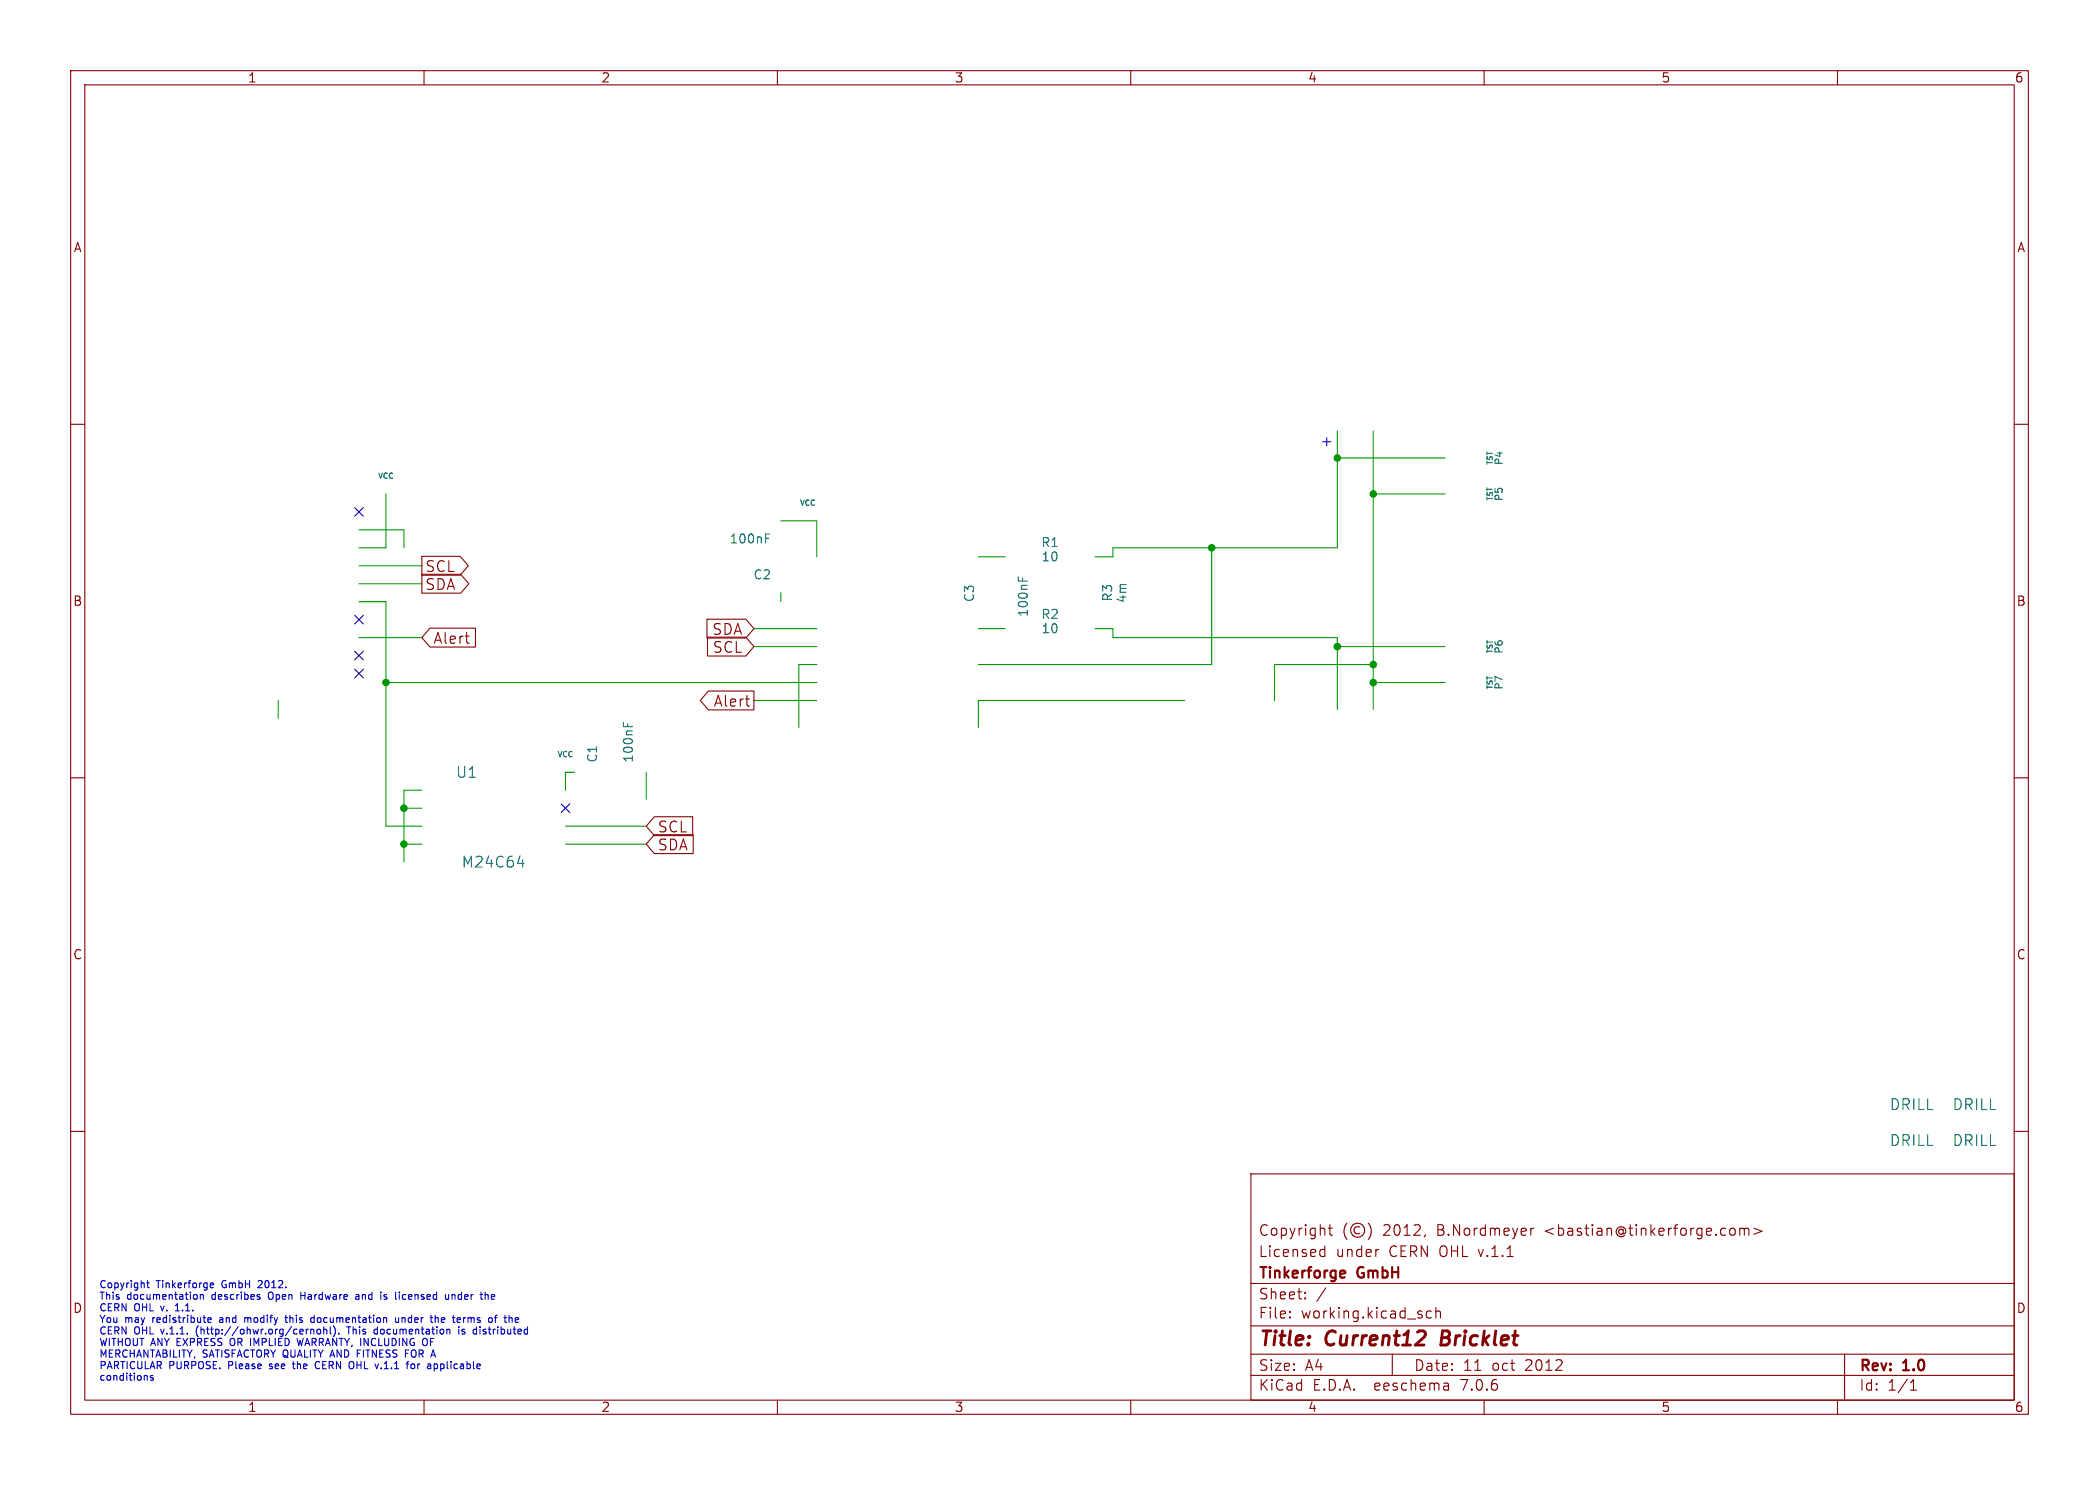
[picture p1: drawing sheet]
<svg xmlns="http://www.w3.org/2000/svg" width="297mm" height="210mm" viewBox="0 0 297 210" stroke-linecap="round" stroke-linejoin="round" font-family="sans-serif">
<g fill="none" stroke="#840000" stroke-width=".15">
<path d="M10 10h277v190h-277zM12 12h273v186h-273zM60 10v2M110 10v2M160 10v2M210 10v2M260 10v2M10 60h2M285 60h2M59.7 78.7h5.4l1.2 1.3-1.2 1.3h-5.4zM59.7 81.2h5.5l1.1 1.4-1.1 1.3h-5.5zM60.8 88.8h6.5v2.7h-6.5l-1.1-1.3z"/>
<path d="M65.8 90h.6M66.2 91h.2M100 87.6h5.5l1.2 1.3-1.2 1.3h-5.5zM100.1 90.1h5.4l1.2 1.3-1.2 1.4h-5.4zM100.2 97.7h6.5v2.7h-6.5l-1.1-1.3zM105.5 98.8h.6M105.9 99.9h.2M10 110h2M92.6 115.5h5.4v2.7h-5.4l-1.2-1.4zM92.6 118h5.5v2.7h-5.5l-1.2-1.3zM285 110h2M10 160h2"/>
<path d="M285 160h2M177 166h108v32h-108zM186.9 177.6l.1 .1 .5-.1M186.9 176.8l.1-.1 .5 .1M187.5 176.2v1.5M188 173.7h.5M188.2 173.2v1.3v.1l.3 .1M190.6 173a1.72 1.72 0 0 0 0 2.3M192.4 173.6a.52 .52 0 0 0-.8 .4 .52 .52 0 0 0 .8 .4M193.6 173a1.72 1.72 0 0 1 0 2.3M195 176.7h.1M201.7 174.6l-.2 .3"/>
<path d="M216.6 173.7v1M217 173.7l-.3 .1-.1 .2M245 173.7a.41 .41 0 0 1 .5 .3v.4a.41 .41 0 0 1-.5 .3M246.2 173.8a.37 .37 0 0 1 .6 .1M246.2 173.7v1M246.8 173.9l.2-.2 .4 .1 .1 .9M246.8 173.9v.8M248.2 173.7l1.1 .4-1.1 .5M60 198v2M110 198v2M160 198v2M177 194.5h108"/>
<path d="M177 191.5h108M177 187.5h108M177 181.5h108M182.5 186.3h.1l-.1 .1M182.5 186.3v.1M182.5 185.5v.1M182.5 185.5h.1l-.1 .1M184.7 183.6v.1M184.7 183.6h-.1l.1 .1M184.7 182.8v.1M184.7 182.8h-.1l.1 .1M187.6 182.1l-1.3 2"/>
<path d="M197 191.5v3M202.5 185.5l-.4-.1-.3 .3v.4l.2 .2 .1 .1 .4-.1M203.2 185.5a.37 .37 0 0 1 .6 .1v.8M203.2 184.9v1.5M204.9 195.7l.1 .9M205 196.5l-.2 .1M205 196h-.2M210 198v2M260 198v2M261 191.5v6.5M270.3 196.6h.9M270.3 195.5l.4-.4v1.5"/>
<circle cx="192.1" cy="174" r="1"/>
</g>
<path d="M204.1 188.2l-.2 2h.7" fill="none" stroke="#840000" stroke-width=".4"/>
<path d="M190.1 179.7l.2 .1v.2l-.7 .2M190.3 180.6l-.2 .1" fill="none" stroke="#840000" stroke-width=".3"/>
<g fill="none" stroke="#0000c2" stroke-width=".15">
<path d="M20.7 194.5l.1 .2v.5M20.7 181.4h.4M20.9 181.1v.9l.2 .1M21.7 194.6l-.3-.1-.1 .2v.1l.4 .1v.2h-.4M24.8 185.4h.6M25 184.5l-.2 .2M27.6 183.1h.2l.1 .2v.4h-.3M27.8 187.9v.7M28.3 183.2l.2-.1h.2l.1 .6M28.3 183.1v.6M29.4 186.7l.5-.1-.1-.2-.2-.1-.2 .2 .1 .5h.3M29.7 181.6l.2-.2h.2l.1 .2v.1l-.5 .1"/>
<path d="M29.7 182l.2 .1h.3M31.1 186.7v.3M32.6 189.4v.7M34.6 186.3v.7M34.9 186.3l-.3 .1M36.6 181.1l-.1 .1M36.7 183.4l.1 .2-.1 .1M36.7 183.1h.1M37.1 181.5l-.6 .6h.6M38 182.9v.7M38.1 193.5l.1 .1M38.2 192.9v.3"/>
<path d="M40.3 186.3h.4M40.4 186v.9l.3 .1M41.4 192.9h.3M41.5 192.5v.9l.2 .2M42 189.3l.3 1 .2-.7 .2 .7M42.6 182.7v1M42.6 183.2h.5M44 186.8l.2 .2h.3M44 188v.7M44 188.1l.1-.1h.3v.7M44.5 186.4l-.3-.1-.2 .2M44.5 186v1"/>
<path d="M44.8 192.6a.5 .5 0 0 0-.2 .6 .5 .5 0 0 0 .6 .3M44.9 188h.3l.2 .2v.3l-.2 .2-.3-.1-.1-.1zM45.8 188.1l.2-.1h.2v.7M45.8 187.6v1.1M46.7 187.6v.9l.2 .2M47.2 187.5a1.19 1.19 0 0 1 0 1.5M47.9 188.6v.1M49.3 187.6v1.1M49.9 192.6a.72 .72 0 0 1 0 .9M50.4 183.1h.3l.1 .6M50.5 191.4h.4M50.8 183.3l-.3 .1-.2 .1 .2 .2h.3"/>
<path d="M53 188.6l.1 .1 .3-.1M53.4 188h-.3l-.1 .1M53.4 187.6v1.1M54.3 183.7h.4M54.7 183.1h-.2l-.2 .1 .1 .2 .3 .1M56 186.3v.7h.3l.1-.1M56.4 186.3v.7M56.5 182.7v.1M56.9 186.3v.7M57 183.1l-.1 .2 .1 .4M57 186.3l-.1 .1M57.4 191.4h.3"/>
<path d="M58.2 192.9h.3l.2 .2v.3l-.2 .2-.3-.1-.1-.1zM60.3 189.3a.72 .72 0 0 1 0 .9M61.4 192.9h.3l.2 .2-.1 .4h-.4M61.6 186.4l.1-.1 .3 .1v.6M61.6 186v1M63 183.1l.1 .6h.2h.2M63.5 183.1v.6M63.5 188l.2 .1v.6M64 183.1v.6M64.3 183.1h-.2l-.1 .1M64.9 187.6v.1M64.9 188v.7"/>
<path d="M65 186.3l.2 .3-.5 .1M65.1 187h-.1M65.4 188.6h.3M65.6 186.3v.7M65.6 186.4v.1M65.7 188h-.2l-.1 .1v.2l.3 .1M67.9 187.6v.1M67.9 188v.7M68.8 183.1l.3 .1v.5M69.6 183.1v.6M70 186.3h.3M70 183.3l-.5 .1"/>
<path d="M70.3 186l-.2 .1v.9M72.9 187h.4M72.9 186.4l.3-.1 .2 .3-.5 .1"/>
</g>
<g fill="none" stroke="#009600" stroke-width=".15">
<path d="M50.8 74.9h6.3v2.6M54.6 69.9v7.6h-3.8M110.5 73.7h5.1v5M138.4 78.7h3.8M171.4 77.5v16.5h-33M189.2 61v16.5h-31.7v1.2h-2.6M189.2 64.8h15.3M194.3 61v39.3M194.3 69.9h10.2M39.4 99.1v2.5M50.8 90.2h8.9M50.8 85.1h3.8v31.7h5.1"/>
<path d="M50.8 82.6h8.9M50.8 80h8.9M54.6 96.5h61M106.7 88.9h8.9M106.7 91.4h8.9M106.7 99.1h8.9M110.5 83.8v1.3M115.6 94h-2.6v8.9M138.4 88.9h3.8M154.9 88.9h2.6v1.3h31.7v10.1M167.6 99.1h-29.2v3.8M189.2 91.4h15.3"/>
<path d="M194.3 94h-14v5.1M194.3 96.5h10.2M57.1 119.4h2.6M57.1 114.3h2.6M59.7 111.8h-2.6v10.1M80 116.8h11.4M80 119.4h11.4M81.3 109.2h-1.3v2.6M91.4 109.2v3.8"/>
</g>
<path d="M50.2 71.8l1.2 1.2M51.4 71.8l-1.2 1.2M50.2 87l1.2 1.2M50.2 94.6l1.2 1.3M50.2 92.1l1.2 1.2M51.4 87l-1.2 1.2M51.4 94.6l-1.2 1.3M51.4 92.1l-1.2 1.2M79.4 113.7l1.2 1.2M80.6 113.7l-1.2 1.2" fill="none" stroke="#000084" stroke-width=".15"/>
<path d="M108.3 76.1h.4M108.3 75.5h.6M144.1 81.6v.6M144.7 81.8v.4M88.2 102.2v.6M88.8 102.3v.5M73.2 122.1h1M74 121.6v1" fill="none" stroke="#006464" stroke-width=".15"/>
<g fill="#009600" stroke="#009600" stroke-width=".15">
<circle cx="57.1" cy="114.3" r=".46"/>
<circle cx="57.1" cy="119.4" r=".46"/>
<circle cx="171.4" cy="77.5" r=".46"/>
<circle cx="189.2" cy="64.8" r=".46"/>
<circle cx="194.3" cy="69.9" r=".46"/>
<circle cx="54.6" cy="96.5" r=".46"/>
<circle cx="189.2" cy="91.4" r=".46"/>
<circle cx="194.3" cy="96.5" r=".46"/>
<circle cx="194.3" cy="94" r=".46"/>
</g>
<g font-size="2.8" fill="#840000">
<text x="178" y="190.9">Title:</text>
<text x="187.7" y="190.9">Current12</text>
<text x="204.7" y="190.9">Bricklet</text>
</g>
<text font-size="2.1" fill="#0000c2" x="186.7" y="63.3">+</text>
<g font-size="2.1" fill="#840000">
<text x="60.1" y="83.6">SDA</text>
<text x="60.1" y="81.1">SCL</text>
<text x="100.7" y="90">SDA</text>
<text x="61.2" y="91.3">Alert</text>
<text x="100.8" y="92.5">SCL</text>
<text x="100.9" y="100.2">Alert</text>
<text x="93" y="117.9">SCL</text>
<text x="93" y="120.5">SDA</text>
<text x="178" y="178">Licensed</text>
<text x="178" y="175">Copyright</text>
<text x="189" y="178">under</text>
<text x="195.7" y="175">2012,</text>
<text x="196.6" y="178">CERN OHL v.1.1</text>
<text x="203.5" y="175">B.Nordmeyer</text>
<text x="218.8" y="175">&lt;bastian@tinkerforge.com&gt;</text>
<text x="178" y="184">Sheet:</text>
<text x="178" y="181.2">Tinkerforge</text>
<text x="192.2" y="181.2">GmbH</text>
<text x="178" y="186.7">File:</text>
<text x="184.1" y="186.7">working.kicad_sch</text>
<text x="178" y="196.9">KiCad</text>
<text x="178" y="194.1">Size:</text>
<text x="184.7" y="194.1">A4</text>
<text x="185.7" y="196.9">E.D.A.</text>
<text x="194.6" y="196.9">eeschema</text>
<text x="200" y="194.1">Date:</text>
<text x="207" y="196.9">7.0.6</text>
<text x="207" y="194.1">11</text>
<text x="211.2" y="194.1">oct</text>
<text x="216" y="194.1">2012</text>
<text x="263" y="194.3">Rev:</text>
<text x="263" y="196.9">Id:</text>
<text x="267.1" y="196.9">1/1</text>
<text x="269.4" y="194.3">1.0</text>
</g>
<g font-size="2.1" fill="#006464">
<text x="64.4" y="110.2">U1</text>
<text x="65.2" y="122.9">M24C64</text>
<text x="267.3" y="157.2">DRILL</text>
<text x="276.2" y="157.2">DRILL</text>
<text x="267.3" y="162.3">DRILL</text>
<text x="276.2" y="162.3">DRILL</text>
</g>
<g font-size="1.8" fill="#840000">
<text x="35" y="11.9">1</text>
<text x="85" y="11.9">2</text>
<text x="135" y="11.9">3</text>
<text x="185" y="11.9">4</text>
<text x="235" y="11.9">5</text>
<text x="285" y="11.9">6</text>
<text x="10.3" y="35.9">A</text>
<text x="285.3" y="35.9">A</text>
<text x="10.3" y="85.9">B</text>
<text x="285.3" y="85.9">B</text>
<text x="10.3" y="135.9">C</text>
<text x="285.3" y="135.9">C</text>
<text x="10.3" y="185.9">D</text>
<text x="285.3" y="185.9">D</text>
<text x="35" y="199.9">1</text>
<text x="85" y="199.9">2</text>
<text x="135" y="199.9">3</text>
<text x="185" y="199.9">4</text>
<text x="235" y="199.9">5</text>
<text x="285" y="199.9">6</text>
</g>
<g font-size="1.8" fill="#006464">
<text x="103.1" y="77.1">100nF</text>
<text x="147.2" y="77.6">R1</text>
<text x="106.5" y="82.1">C2</text>
<text x="147.3" y="79.6">10</text>
<text x="138" y="85.2" transform="rotate(-90 138 85.2)">C3</text>
<text x="145.6" y="87.4" transform="rotate(-90 145.6 87.4)">100nF</text>
<text x="147.2" y="87.7">R2</text>
<text x="147.3" y="89.8">10</text>
<text x="157.6" y="85.2" transform="rotate(-90 157.6 85.2)">R3</text>
<text x="159.6" y="85.4" transform="rotate(-90 159.6 85.4)">4m</text>
<text x="84.7" y="107.9" transform="rotate(-90 84.7 107.9)">C1</text>
<text x="89.8" y="107.9" transform="rotate(-90 89.8 107.9)">100nF</text>
</g>
<g font-size="1.4" fill="#006464">
<text x="212.8" y="65.9" transform="rotate(-90 212.8 65.9)">P4</text>
<text x="212.8" y="71" transform="rotate(-90 212.8 71)">P5</text>
<text x="212.8" y="92.6" transform="rotate(-90 212.8 92.6)">P6</text>
<text x="212.8" y="97.6" transform="rotate(-90 212.8 97.6)">P7</text>
</g>
<g font-size="1.4" fill="#0000c2">
<text x="14" y="182.2">Copyright</text>
<text x="14" y="183.9">This</text>
<text x="14" y="185.5">CERN</text>
<text x="18" y="183.9">documentation</text>
<text x="19" y="185.5">OHL</text>
<text x="22.2" y="182.2">Tinkerforge</text>
<text x="23" y="185.5">v.</text>
<text x="25.3" y="185.5">1.1.</text>
<text x="30.2" y="183.9">describes</text>
<text x="31.6" y="182.2">GmbH</text>
<text x="37" y="182.2">2012.</text>
<text x="38.4" y="183.9">Open</text>
<text x="43.2" y="183.9">Hardware</text>
<text x="51.3" y="183.9">and</text>
<text x="55.1" y="183.9">is</text>
<text x="57.4" y="183.9">licensed</text>
<text x="64.7" y="183.9">under</text>
<text x="70" y="183.9">the</text>
<text x="14" y="187.2">You</text>
<text x="14" y="188.8">CERN</text>
<text x="14" y="190.4">WITHOUT ANY EXPRESS</text>
<text x="17.7" y="187.2">may</text>
<text x="19" y="188.8">OHL</text>
<text x="21.8" y="187.2">redistribute</text>
<text x="23" y="188.8">v.1.1.</text>
<text x="28.2" y="188.8">(http://ohwr.org/cernohl).</text>
<text x="31.5" y="187.2">and</text>
<text x="33" y="190.4">OR IMPLIED</text>
<text x="35.3" y="187.2">modify</text>
<text x="41.4" y="187.2">this</text>
<text x="43.1" y="190.4">WARRANTY, INCLUDING</text>
<text x="45.2" y="187.2">documentation</text>
<text x="49.9" y="188.8">This</text>
<text x="53.9" y="188.8">documentation</text>
<text x="57.4" y="187.2">under</text>
<text x="61.3" y="190.4">OF</text>
<text x="62.7" y="187.2">the</text>
<text x="66.1" y="187.2">terms</text>
<text x="66.1" y="188.8">is</text>
<text x="68.4" y="188.8">distributed</text>
<text x="71.4" y="187.2">of</text>
<text x="14" y="192.1">MERCHANTABILITY,</text>
<text x="14" y="193.7">PARTICULAR</text>
<text x="14" y="195.3">conditions</text>
<text x="23.9" y="193.7">PURPOSE.</text>
<text x="28.7" y="192.1">SATISFACTORY QUALITY AND</text>
<text x="32.5" y="193.7">Please</text>
<text x="38.6" y="193.7">see</text>
<text x="42.2" y="193.7">the</text>
<text x="45.6" y="193.7">CERN</text>
<text x="50.6" y="193.7">OHL</text>
<text x="51.2" y="192.1">FITNESS</text>
<text x="54.6" y="193.7">v.1.1</text>
<text x="58.3" y="192.1">FOR</text>
<text x="59.3" y="193.7">for</text>
<text x="62.5" y="193.7">applicable</text>
</g>
<g font-size="1.1" fill="#006464">
<text x="211.4" y="65.9" transform="rotate(-90 211.4 65.9)">TST</text>
<text x="53.4" y="67.9">VCC</text>
<text x="113.1" y="71.7">VCC</text>
<text x="211.4" y="70.9" transform="rotate(-90 211.4 70.9)">TST</text>
<text x="211.4" y="92.5" transform="rotate(-90 211.4 92.5)">TST</text>
<text x="211.4" y="97.6" transform="rotate(-90 211.4 97.6)">TST</text>
<text x="78.8" y="107.3">VCC</text>
</g>
</svg>
